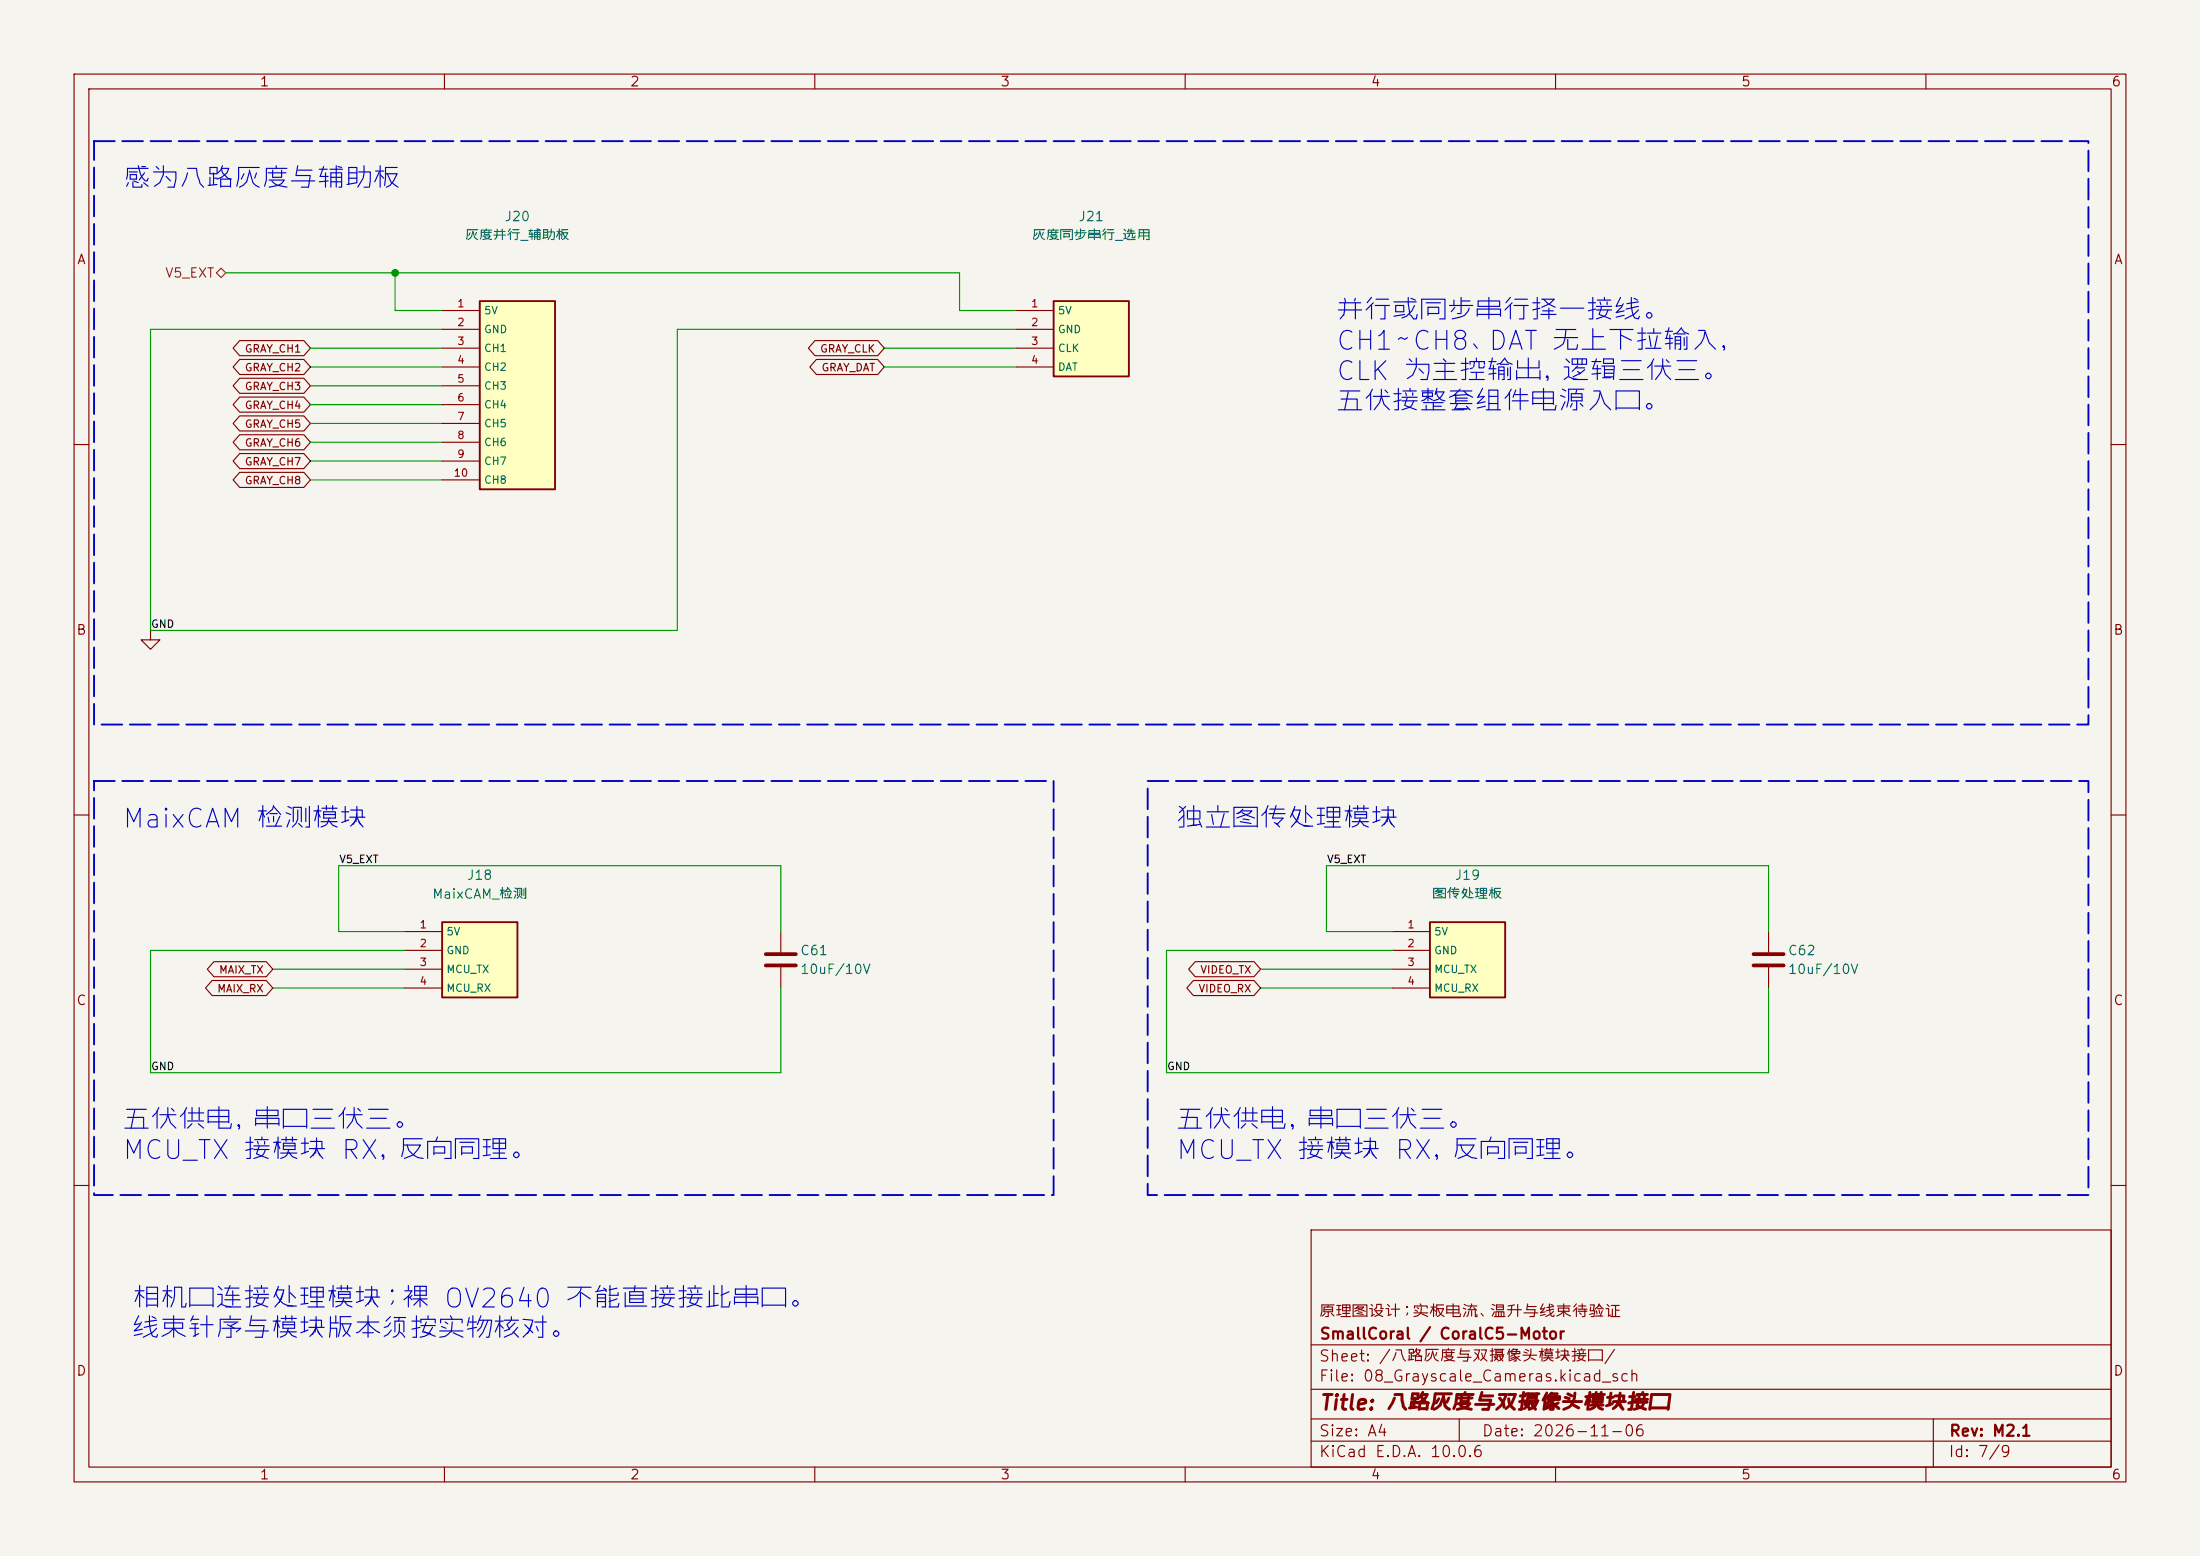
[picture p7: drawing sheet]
(kicad_sch
 (version 20260306)
 (generator "eeschema")
 (generator_version "10.0")
 (paper "A4")
 (title_block
  (title "八路灰度与双摄像头模块接口")
  (date "2026-11-06")
  (rev "M2.1")
  (company "SmallCoral / CoralC5-Motor")
  (comment 1 "原理图设计；实板电流、温升与线束待验证"))
 (lib_symbols
  (symbol "Motor:Device__C"
   (pin_numbers (hide yes))
   (pin_names
    (offset 0.254)) (exclude_from_sim no) (in_bom yes) (on_board yes)
   (in_pos_files yes)
   (duplicate_pin_numbers_are_jumpers no)
   (property "Reference" "C" (at 0.635 2.54 0) (show_name no) (do_not_autoplace no) (effects (font (size 1.27 1.27)) (justify left)))
   (property "Value" "C" (at 0.635 -2.54 0) (show_name no) (do_not_autoplace no) (effects (font (size 1.27 1.27)) (justify left)))
   (property "Footprint" "" (at 0.9652 -3.81 0) (show_name no) (do_not_autoplace no) (hide yes) (effects (font (size 1.27 1.27))))
   (property "Datasheet" "" (at 0 0 0) (show_name no) (do_not_autoplace no) (hide yes) (effects (font (size 1.27 1.27))))
   (property "Description" "Unpolarized capacitor" (at 0 0 0) (show_name no) (do_not_autoplace no) (hide yes) (effects (font (size 1.27 1.27))))
   (symbol "Device__C_0_1"
    (polyline (pts (xy -2.032 0.762) (xy 2.032 0.762)) (stroke (width 0.508) (type default)) (fill (type none)))
    (polyline (pts (xy -2.032 -0.762) (xy 2.032 -0.762)) (stroke (width 0.508) (type default)) (fill (type none))))
   (symbol "Device__C_1_1"
    (pin passive line (at 0 3.81 270) (length 2.794) (name "" (effects (font (size 1.27 1.27)))) (number "1" (effects (font (size 1.27 1.27)))))
    (pin passive line (at 0 -3.81 90) (length 2.794) (name "" (effects (font (size 1.27 1.27)))) (number "2" (effects (font (size 1.27 1.27))))))
   (embedded_fonts no))
  (symbol "Motor:M2_J18"
   (pin_names
    (offset 0.5)) (exclude_from_sim no) (in_bom yes) (on_board yes)
   (in_pos_files yes)
   (duplicate_pin_numbers_are_jumpers no)
   (property "Reference" "J" (at 0 25.4 0) (show_name no) (do_not_autoplace no) (effects (font (size 1.27 1.27))))
   (property "Value" "MaixCAM_检测" (at 0 22.86 0) (show_name no) (do_not_autoplace no) (effects (font (size 1.27 1.27))))
   (property "Footprint" "Motor:Connector_PinHeader_2.54mm__PinHeader_1x04_P2.54mm_Vertical" (at 0 0 0) (show_name no) (do_not_autoplace no) (hide yes) (effects (font (size 1.27 1.27))))
   (property "Datasheet" "" (at 0 0 0) (show_name no) (do_not_autoplace no) (hide yes) (effects (font (size 1.27 1.27))))
   (property "Description" "" (at 0 0 0) (show_name no) (do_not_autoplace no) (hide yes) (effects (font (size 1.27 1.27))))
   (symbol "M2_J18_0_1"
    (rectangle (start -5.08 5.08) (end 5.08 -5.08) (stroke (width 0.254) (type default)) (fill (type background))))
   (symbol "M2_J18_1_1"
    (pin passive line (at -10.16 3.81 0) (length 5.08) (name "5V" (effects (font (size 1.016 1.016)))) (number "1" (effects (font (size 1.016 1.016)))))
    (pin passive line (at -10.16 1.27 0) (length 5.08) (name "GND" (effects (font (size 1.016 1.016)))) (number "2" (effects (font (size 1.016 1.016)))))
    (pin passive line (at -10.16 -1.27 0) (length 5.08) (name "MCU_TX" (effects (font (size 1.016 1.016)))) (number "3" (effects (font (size 1.016 1.016)))))
    (pin passive line (at -10.16 -3.81 0) (length 5.08) (name "MCU_RX" (effects (font (size 1.016 1.016)))) (number "4" (effects (font (size 1.016 1.016))))))
   (embedded_fonts no))
  (symbol "Motor:M2_J19"
   (pin_names
    (offset 0.5)) (exclude_from_sim no) (in_bom yes) (on_board yes)
   (in_pos_files yes)
   (duplicate_pin_numbers_are_jumpers no)
   (property "Reference" "J" (at 0 25.4 0) (show_name no) (do_not_autoplace no) (effects (font (size 1.27 1.27))))
   (property "Value" "图传处理板" (at 0 22.86 0) (show_name no) (do_not_autoplace no) (effects (font (size 1.27 1.27))))
   (property "Footprint" "Motor:Connector_PinHeader_2.54mm__PinHeader_1x04_P2.54mm_Vertical" (at 0 0 0) (show_name no) (do_not_autoplace no) (hide yes) (effects (font (size 1.27 1.27))))
   (property "Datasheet" "" (at 0 0 0) (show_name no) (do_not_autoplace no) (hide yes) (effects (font (size 1.27 1.27))))
   (property "Description" "" (at 0 0 0) (show_name no) (do_not_autoplace no) (hide yes) (effects (font (size 1.27 1.27))))
   (symbol "M2_J19_0_1"
    (rectangle (start -5.08 5.08) (end 5.08 -5.08) (stroke (width 0.254) (type default)) (fill (type background))))
   (symbol "M2_J19_1_1"
    (pin passive line (at -10.16 3.81 0) (length 5.08) (name "5V" (effects (font (size 1.016 1.016)))) (number "1" (effects (font (size 1.016 1.016)))))
    (pin passive line (at -10.16 1.27 0) (length 5.08) (name "GND" (effects (font (size 1.016 1.016)))) (number "2" (effects (font (size 1.016 1.016)))))
    (pin passive line (at -10.16 -1.27 0) (length 5.08) (name "MCU_TX" (effects (font (size 1.016 1.016)))) (number "3" (effects (font (size 1.016 1.016)))))
    (pin passive line (at -10.16 -3.81 0) (length 5.08) (name "MCU_RX" (effects (font (size 1.016 1.016)))) (number "4" (effects (font (size 1.016 1.016))))))
   (embedded_fonts no))
  (symbol "Motor:M2_J20"
   (pin_names
    (offset 0.5)) (exclude_from_sim no) (in_bom yes) (on_board yes)
   (in_pos_files yes)
   (duplicate_pin_numbers_are_jumpers no)
   (property "Reference" "J" (at 0 25.4 0) (show_name no) (do_not_autoplace no) (effects (font (size 1.27 1.27))))
   (property "Value" "灰度并行_辅助板" (at 0 22.86 0) (show_name no) (do_not_autoplace no) (effects (font (size 1.27 1.27))))
   (property "Footprint" "Motor:Connector_PinHeader_2.54mm__PinHeader_1x10_P2.54mm_Vertical" (at 0 0 0) (show_name no) (do_not_autoplace no) (hide yes) (effects (font (size 1.27 1.27))))
   (property "Datasheet" "" (at 0 0 0) (show_name no) (do_not_autoplace no) (hide yes) (effects (font (size 1.27 1.27))))
   (property "Description" "" (at 0 0 0) (show_name no) (do_not_autoplace no) (hide yes) (effects (font (size 1.27 1.27))))
   (symbol "M2_J20_0_1"
    (rectangle (start -5.08 12.7) (end 5.08 -12.7) (stroke (width 0.254) (type default)) (fill (type background))))
   (symbol "M2_J20_1_1"
    (pin passive line (at -10.16 11.43 0) (length 5.08) (name "5V" (effects (font (size 1.016 1.016)))) (number "1" (effects (font (size 1.016 1.016)))))
    (pin passive line (at -10.16 8.89 0) (length 5.08) (name "GND" (effects (font (size 1.016 1.016)))) (number "2" (effects (font (size 1.016 1.016)))))
    (pin passive line (at -10.16 6.35 0) (length 5.08) (name "CH1" (effects (font (size 1.016 1.016)))) (number "3" (effects (font (size 1.016 1.016)))))
    (pin passive line (at -10.16 3.81 0) (length 5.08) (name "CH2" (effects (font (size 1.016 1.016)))) (number "4" (effects (font (size 1.016 1.016)))))
    (pin passive line (at -10.16 1.27 0) (length 5.08) (name "CH3" (effects (font (size 1.016 1.016)))) (number "5" (effects (font (size 1.016 1.016)))))
    (pin passive line (at -10.16 -1.27 0) (length 5.08) (name "CH4" (effects (font (size 1.016 1.016)))) (number "6" (effects (font (size 1.016 1.016)))))
    (pin passive line (at -10.16 -3.81 0) (length 5.08) (name "CH5" (effects (font (size 1.016 1.016)))) (number "7" (effects (font (size 1.016 1.016)))))
    (pin passive line (at -10.16 -6.35 0) (length 5.08) (name "CH6" (effects (font (size 1.016 1.016)))) (number "8" (effects (font (size 1.016 1.016)))))
    (pin passive line (at -10.16 -8.89 0) (length 5.08) (name "CH7" (effects (font (size 1.016 1.016)))) (number "9" (effects (font (size 1.016 1.016)))))
    (pin passive line (at -10.16 -11.43 0) (length 5.08) (name "CH8" (effects (font (size 1.016 1.016)))) (number "10" (effects (font (size 1.016 1.016))))))
   (embedded_fonts no))
  (symbol "Motor:M2_J21"
   (pin_names
    (offset 0.5)) (exclude_from_sim no) (in_bom yes) (on_board yes)
   (in_pos_files yes)
   (duplicate_pin_numbers_are_jumpers no)
   (property "Reference" "J" (at 0 25.4 0) (show_name no) (do_not_autoplace no) (effects (font (size 1.27 1.27))))
   (property "Value" "灰度同步串行_选用" (at 0 22.86 0) (show_name no) (do_not_autoplace no) (effects (font (size 1.27 1.27))))
   (property "Footprint" "Motor:Connector_PinHeader_2.54mm__PinHeader_1x04_P2.54mm_Vertical" (at 0 0 0) (show_name no) (do_not_autoplace no) (hide yes) (effects (font (size 1.27 1.27))))
   (property "Datasheet" "" (at 0 0 0) (show_name no) (do_not_autoplace no) (hide yes) (effects (font (size 1.27 1.27))))
   (property "Description" "" (at 0 0 0) (show_name no) (do_not_autoplace no) (hide yes) (effects (font (size 1.27 1.27))))
   (symbol "M2_J21_0_1"
    (rectangle (start -5.08 5.08) (end 5.08 -5.08) (stroke (width 0.254) (type default)) (fill (type background))))
   (symbol "M2_J21_1_1"
    (pin passive line (at -10.16 3.81 0) (length 5.08) (name "5V" (effects (font (size 1.016 1.016)))) (number "1" (effects (font (size 1.016 1.016)))))
    (pin passive line (at -10.16 1.27 0) (length 5.08) (name "GND" (effects (font (size 1.016 1.016)))) (number "2" (effects (font (size 1.016 1.016)))))
    (pin passive line (at -10.16 -1.27 0) (length 5.08) (name "CLK" (effects (font (size 1.016 1.016)))) (number "3" (effects (font (size 1.016 1.016)))))
    (pin passive line (at -10.16 -3.81 0) (length 5.08) (name "DAT" (effects (font (size 1.016 1.016)))) (number "4" (effects (font (size 1.016 1.016))))))
   (embedded_fonts no))
  (symbol "Motor:power__GND"
   (power global)
   (pin_numbers (hide yes))
   (pin_names
    (offset 0) (hide yes)) (exclude_from_sim no) (in_bom yes) (on_board yes)
   (in_pos_files yes)
   (duplicate_pin_numbers_are_jumpers no)
   (property "Reference" "#PWR" (at 0 -6.35 0) (show_name no) (do_not_autoplace no) (hide yes) (effects (font (size 1.27 1.27))))
   (property "Value" "GND" (at 0 -3.81 0) (show_name no) (do_not_autoplace no) (effects (font (size 1.27 1.27))))
   (property "Footprint" "" (at 0 0 0) (show_name no) (do_not_autoplace no) (hide yes) (effects (font (size 1.27 1.27))))
   (property "Datasheet" "" (at 0 0 0) (show_name no) (do_not_autoplace no) (hide yes) (effects (font (size 1.27 1.27))))
   (property "Description" "Power symbol creates a global label with name \"GND\" , ground" (at 0 0 0) (show_name no) (do_not_autoplace no) (hide yes) (effects (font (size 1.27 1.27))))
   (symbol "power__GND_0_1"
    (polyline (pts (xy 0 0) (xy 0 -1.27) (xy 1.27 -1.27) (xy 0 -2.54) (xy -1.27 -1.27) (xy 0 -1.27)) (stroke (width 0) (type default)) (fill (type none))))
   (symbol "power__GND_1_1"
    (pin power_in line (at 0 0 270) (length 0) (name "" (effects (font (size 1.27 1.27)))) (number "1" (effects (font (size 1.27 1.27))))))
   (embedded_fonts no)))
 (symbol
  (lib_id "Motor:M2_J20")
  (at 69.85 53.34 0)
  (unit 1)
  (body_style 1)
  (exclude_from_sim no)
  (in_bom yes)
  (on_board yes)
  (in_pos_files yes)
  (dnp no)
  (property "Reference" "J20" (at 69.85 29.21 0) (show_name no) (do_not_autoplace no) (effects (font (size 1.27 1.27))))
  (property "Value" "灰度并行_辅助板" (at 69.85 31.75 0) (show_name no) (do_not_autoplace no) (effects (font (size 1.27 1.27))))
  (property "Footprint" "Motor:Connector_PinHeader_2.54mm__PinHeader_1x10_P2.54mm_Vertical" (at 69.85 53.34 0) (hide yes) (show_name no) (do_not_autoplace no) (effects (font (size 1.27 1.27))))
  (property "Datasheet" "" (at 69.85 53.34 0) (hide yes) (show_name no) (do_not_autoplace no) (effects (font (size 1.27 1.27))))
  (property "Description" "" (at 69.85 53.34 0) (show_name no) (do_not_autoplace no) (effects (font (size 1.27 1.27))))
  (pin "1")
  (pin "2")
  (pin "3")
  (pin "4")
  (pin "5")
  (pin "6")
  (pin "7")
  (pin "8")
  (pin "9")
  (pin "10"))
 (symbol
  (lib_id "Motor:power__GND")
  (at 20.32 85.09 0)
  (unit 1)
  (body_style 1)
  (exclude_from_sim no)
  (in_bom no)
  (on_board no)
  (in_pos_files yes)
  (dnp no)
  (property "Reference" "#PWR209" (at 20.32 85.09 0) (hide yes) (show_name no) (do_not_autoplace no) (effects (font (size 1.27 1.27))))
  (property "Value" "GND" (at 20.32 88.9 0) (hide yes) (show_name no) (do_not_autoplace no) (effects (font (size 1.27 1.27))))
  (property "Footprint" "" (at 20.32 85.09 0) (hide yes) (show_name no) (do_not_autoplace no) (effects (font (size 1.27 1.27))))
  (property "Datasheet" "" (at 20.32 85.09 0) (hide yes) (show_name no) (do_not_autoplace no) (effects (font (size 1.27 1.27))))
  (property "Description" "" (at 20.32 85.09 0) (show_name no) (do_not_autoplace no) (effects (font (size 1.27 1.27))))
  (pin "1"))
 (symbol
  (lib_id "Motor:Device__C")
  (at 105.41 129.54 0)
  (unit 1)
  (body_style 1)
  (exclude_from_sim no)
  (in_bom yes)
  (on_board yes)
  (in_pos_files yes)
  (dnp no)
  (property "Reference" "C61" (at 107.95 128.27 0) (show_name no) (do_not_autoplace no) (effects (font (size 1.27 1.27)) (justify left)))
  (property "Value" "10uF/10V" (at 107.95 130.81 0) (show_name no) (do_not_autoplace no) (effects (font (size 1.27 1.27)) (justify left)))
  (property "Footprint" "Motor:Capacitor_SMD__C_0805_2012Metric" (at 105.41 129.54 0) (hide yes) (show_name no) (do_not_autoplace no) (effects (font (size 1.27 1.27))))
  (property "Datasheet" "" (at 105.41 129.54 0) (hide yes) (show_name no) (do_not_autoplace no) (effects (font (size 1.27 1.27))))
  (property "Description" "" (at 105.41 129.54 0) (show_name no) (do_not_autoplace no) (effects (font (size 1.27 1.27))))
  (pin "1")
  (pin "2"))
 (symbol
  (lib_id "Motor:M2_J18")
  (at 64.77 129.54 0)
  (unit 1)
  (body_style 1)
  (exclude_from_sim no)
  (in_bom yes)
  (on_board yes)
  (in_pos_files yes)
  (dnp no)
  (property "Reference" "J18" (at 64.77 118.11 0) (show_name no) (do_not_autoplace no) (effects (font (size 1.27 1.27))))
  (property "Value" "MaixCAM_检测" (at 64.77 120.65 0) (show_name no) (do_not_autoplace no) (effects (font (size 1.27 1.27))))
  (property "Footprint" "Motor:Connector_PinHeader_2.54mm__PinHeader_1x04_P2.54mm_Vertical" (at 64.77 129.54 0) (hide yes) (show_name no) (do_not_autoplace no) (effects (font (size 1.27 1.27))))
  (property "Datasheet" "" (at 64.77 129.54 0) (hide yes) (show_name no) (do_not_autoplace no) (effects (font (size 1.27 1.27))))
  (property "Description" "" (at 64.77 129.54 0) (show_name no) (do_not_autoplace no) (effects (font (size 1.27 1.27))))
  (pin "1")
  (pin "2")
  (pin "3")
  (pin "4"))
 (symbol
  (lib_id "Motor:M2_J21")
  (at 147.32 45.72 0)
  (unit 1)
  (body_style 1)
  (exclude_from_sim no)
  (in_bom yes)
  (on_board yes)
  (in_pos_files yes)
  (dnp no)
  (property "Reference" "J21" (at 147.32 29.21 0) (show_name no) (do_not_autoplace no) (effects (font (size 1.27 1.27))))
  (property "Value" "灰度同步串行_选用" (at 147.32 31.75 0) (show_name no) (do_not_autoplace no) (effects (font (size 1.27 1.27))))
  (property "Footprint" "Motor:Connector_PinHeader_2.54mm__PinHeader_1x04_P2.54mm_Vertical" (at 147.32 45.72 0) (hide yes) (show_name no) (do_not_autoplace no) (effects (font (size 1.27 1.27))))
  (property "Datasheet" "" (at 147.32 45.72 0) (hide yes) (show_name no) (do_not_autoplace no) (effects (font (size 1.27 1.27))))
  (property "Description" "" (at 147.32 45.72 0) (show_name no) (do_not_autoplace no) (effects (font (size 1.27 1.27))))
  (pin "1")
  (pin "2")
  (pin "3")
  (pin "4"))
 (symbol
  (lib_id "Motor:M2_J19")
  (at 198.12 129.54 0)
  (unit 1)
  (body_style 1)
  (exclude_from_sim no)
  (in_bom yes)
  (on_board yes)
  (in_pos_files yes)
  (dnp no)
  (property "Reference" "J19" (at 198.12 118.11 0) (show_name no) (do_not_autoplace no) (effects (font (size 1.27 1.27))))
  (property "Value" "图传处理板" (at 198.12 120.65 0) (show_name no) (do_not_autoplace no) (effects (font (size 1.27 1.27))))
  (property "Footprint" "Motor:Connector_PinHeader_2.54mm__PinHeader_1x04_P2.54mm_Vertical" (at 198.12 129.54 0) (hide yes) (show_name no) (do_not_autoplace no) (effects (font (size 1.27 1.27))))
  (property "Datasheet" "" (at 198.12 129.54 0) (hide yes) (show_name no) (do_not_autoplace no) (effects (font (size 1.27 1.27))))
  (property "Description" "" (at 198.12 129.54 0) (show_name no) (do_not_autoplace no) (effects (font (size 1.27 1.27))))
  (pin "1")
  (pin "2")
  (pin "3")
  (pin "4"))
 (symbol
  (lib_id "Motor:Device__C")
  (at 238.76 129.54 0)
  (unit 1)
  (body_style 1)
  (exclude_from_sim no)
  (in_bom yes)
  (on_board yes)
  (in_pos_files yes)
  (dnp no)
  (property "Reference" "C62" (at 241.3 128.27 0) (show_name no) (do_not_autoplace no) (effects (font (size 1.27 1.27)) (justify left)))
  (property "Value" "10uF/10V" (at 241.3 130.81 0) (show_name no) (do_not_autoplace no) (effects (font (size 1.27 1.27)) (justify left)))
  (property "Footprint" "Motor:Capacitor_SMD__C_0805_2012Metric" (at 238.76 129.54 0) (hide yes) (show_name no) (do_not_autoplace no) (effects (font (size 1.27 1.27))))
  (property "Datasheet" "" (at 238.76 129.54 0) (hide yes) (show_name no) (do_not_autoplace no) (effects (font (size 1.27 1.27))))
  (property "Description" "" (at 238.76 129.54 0) (show_name no) (do_not_autoplace no) (effects (font (size 1.27 1.27))))
  (pin "1")
  (pin "2"))
 (rectangle
  (start 12.7 19.05)
  (end 281.94 97.79)
  (stroke (width 0.254) (type dash))
  (fill (type none)))
 (text "感为八路灰度与辅助板"
  (at 16.51 22.86 0)
  (effects (font (size 2.54 2.54)) (justify left top)))
 (hierarchical_label "V5_EXT"
  (shape bidirectional)
  (at 30.48 36.83 180)
  (effects (font (size 1.27 1.27)) (justify right)))
 (label "GND"
  (at 20.32 85.09 0)
  (effects (font (size 1.016 1.016)) (justify left bottom)))
 (global_label "GRAY_CH1"
  (shape bidirectional)
  (at 41.91 46.99 180)
  (effects (font (size 1.016 1.016)) (justify right))
  (property "Intersheetrefs" "${INTERSHEET_REFS}" (at 46.99 54.61 0) (hide yes) (show_name no) (do_not_autoplace no) (effects (font (size 1.27 1.27)))))
 (global_label "GRAY_CH2"
  (shape bidirectional)
  (at 41.91 49.53 180)
  (effects (font (size 1.016 1.016)) (justify right))
  (property "Intersheetrefs" "${INTERSHEET_REFS}" (at 46.99 57.15 0) (hide yes) (show_name no) (do_not_autoplace no) (effects (font (size 1.27 1.27)))))
 (global_label "GRAY_CH3"
  (shape bidirectional)
  (at 41.91 52.07 180)
  (effects (font (size 1.016 1.016)) (justify right))
  (property "Intersheetrefs" "${INTERSHEET_REFS}" (at 46.99 59.69 0) (hide yes) (show_name no) (do_not_autoplace no) (effects (font (size 1.27 1.27)))))
 (global_label "GRAY_CH4"
  (shape bidirectional)
  (at 41.91 54.61 180)
  (effects (font (size 1.016 1.016)) (justify right))
  (property "Intersheetrefs" "${INTERSHEET_REFS}" (at 46.99 62.23 0) (hide yes) (show_name no) (do_not_autoplace no) (effects (font (size 1.27 1.27)))))
 (global_label "GRAY_CH5"
  (shape bidirectional)
  (at 41.91 57.15 180)
  (effects (font (size 1.016 1.016)) (justify right))
  (property "Intersheetrefs" "${INTERSHEET_REFS}" (at 46.99 64.77 0) (hide yes) (show_name no) (do_not_autoplace no) (effects (font (size 1.27 1.27)))))
 (global_label "GRAY_CH6"
  (shape bidirectional)
  (at 41.91 59.69 180)
  (effects (font (size 1.016 1.016)) (justify right))
  (property "Intersheetrefs" "${INTERSHEET_REFS}" (at 46.99 67.31 0) (hide yes) (show_name no) (do_not_autoplace no) (effects (font (size 1.27 1.27)))))
 (global_label "GRAY_CH7"
  (shape bidirectional)
  (at 41.91 62.23 180)
  (effects (font (size 1.016 1.016)) (justify right))
  (property "Intersheetrefs" "${INTERSHEET_REFS}" (at 46.99 69.85 0) (hide yes) (show_name no) (do_not_autoplace no) (effects (font (size 1.27 1.27)))))
 (global_label "GRAY_CH8"
  (shape bidirectional)
  (at 41.91 64.77 180)
  (effects (font (size 1.016 1.016)) (justify right))
  (property "Intersheetrefs" "${INTERSHEET_REFS}" (at 46.99 72.39 0) (hide yes) (show_name no) (do_not_autoplace no) (effects (font (size 1.27 1.27)))))
 (global_label "GRAY_CLK"
  (shape bidirectional)
  (at 119.38 46.99 180)
  (effects (font (size 1.016 1.016)) (justify right))
  (property "Intersheetrefs" "${INTERSHEET_REFS}" (at 133.35 49.53 0) (hide yes) (show_name no) (do_not_autoplace no) (effects (font (size 1.27 1.27)))))
 (global_label "GRAY_DAT"
  (shape bidirectional)
  (at 119.38 49.53 180)
  (effects (font (size 1.016 1.016)) (justify right))
  (property "Intersheetrefs" "${INTERSHEET_REFS}" (at 133.35 52.07 0) (hide yes) (show_name no) (do_not_autoplace no) (effects (font (size 1.27 1.27)))))
 (text "并行或同步串行择一接线。\nCH1～CH8、DAT 无上下拉输入，\nCLK 为主控输出，逻辑三伏三。\n五伏接整套组件电源入口。"
  (at 180.34 40.64 0)
  (effects (font (size 2.54 2.54)) (justify left top)))
 (rectangle
  (start 12.7 105.41)
  (end 142.24 161.29)
  (stroke (width 0.254) (type dash))
  (fill (type none)))
 (text "MaixCAM 检测模块"
  (at 16.51 109.22 0)
  (effects (font (size 2.54 2.54)) (justify left top)))
 (label "V5_EXT"
  (at 45.72 116.84 0)
  (effects (font (size 1.016 1.016)) (justify left bottom)))
 (label "GND"
  (at 20.32 144.78 0)
  (effects (font (size 1.016 1.016)) (justify left bottom)))
 (global_label "MAIX_TX"
  (shape bidirectional)
  (at 36.83 130.81 180)
  (effects (font (size 1.016 1.016)) (justify right))
  (property "Intersheetrefs" "${INTERSHEET_REFS}" (at 44.45 128.27 0) (hide yes) (show_name no) (do_not_autoplace no) (effects (font (size 1.27 1.27)))))
 (global_label "MAIX_RX"
  (shape bidirectional)
  (at 36.83 133.35 180)
  (effects (font (size 1.016 1.016)) (justify right))
  (property "Intersheetrefs" "${INTERSHEET_REFS}" (at 44.45 130.81 0) (hide yes) (show_name no) (do_not_autoplace no) (effects (font (size 1.27 1.27)))))
 (text "五伏供电，串口三伏三。\nMCU_TX 接模块 RX，反向同理。"
  (at 16.51 149.86 0)
  (effects (font (size 2.54 2.54)) (justify left top)))
 (rectangle
  (start 154.94 105.41)
  (end 281.94 161.29)
  (stroke (width 0.254) (type dash))
  (fill (type none)))
 (text "独立图传处理模块"
  (at 158.75 109.22 0)
  (effects (font (size 2.54 2.54)) (justify left top)))
 (label "V5_EXT"
  (at 179.07 116.84 0)
  (effects (font (size 1.016 1.016)) (justify left bottom)))
 (label "GND"
  (at 157.48 144.78 0)
  (effects (font (size 1.016 1.016)) (justify left bottom)))
 (global_label "VIDEO_TX"
  (shape bidirectional)
  (at 170.18 130.81 180)
  (effects (font (size 1.016 1.016)) (justify right))
  (property "Intersheetrefs" "${INTERSHEET_REFS}" (at 182.88 128.27 0) (hide yes) (show_name no) (do_not_autoplace no) (effects (font (size 1.27 1.27)))))
 (global_label "VIDEO_RX"
  (shape bidirectional)
  (at 170.18 133.35 180)
  (effects (font (size 1.016 1.016)) (justify right))
  (property "Intersheetrefs" "${INTERSHEET_REFS}" (at 182.88 130.81 0) (hide yes) (show_name no) (do_not_autoplace no) (effects (font (size 1.27 1.27)))))
 (text "五伏供电，串口三伏三。\nMCU_TX 接模块 RX，反向同理。"
  (at 158.75 149.86 0)
  (effects (font (size 2.54 2.54)) (justify left top)))
 (text "相机口连接处理模块；裸 OV2640 不能直接接此串口。\n线束针序与模块版本须按实物核对。"
  (at 17.78 173.99 0)
  (effects (font (size 2.54 2.54)) (justify left top)))
 (wire
  (pts (xy 20.32 44.45) (xy 20.32 85.09))
  (stroke (width 0) (type default)))
 (wire
  (pts (xy 20.32 44.45) (xy 59.69 44.45))
  (stroke (width 0) (type default)))
 (wire
  (pts (xy 20.32 85.09) (xy 91.44 85.09))
  (stroke (width 0) (type default)))
 (wire
  (pts (xy 20.32 128.27) (xy 20.32 144.78))
  (stroke (width 0) (type default)))
 (wire
  (pts (xy 20.32 128.27) (xy 54.61 128.27))
  (stroke (width 0) (type default)))
 (wire
  (pts (xy 20.32 144.78) (xy 105.41 144.78))
  (stroke (width 0) (type default)))
 (wire
  (pts (xy 30.48 36.83) (xy 53.34 36.83))
  (stroke (width 0) (type default)))
 (wire
  (pts (xy 36.83 130.81) (xy 54.61 130.81))
  (stroke (width 0) (type default)))
 (wire
  (pts (xy 36.83 133.35) (xy 54.61 133.35))
  (stroke (width 0) (type default)))
 (wire
  (pts (xy 41.91 46.99) (xy 59.69 46.99))
  (stroke (width 0) (type default)))
 (wire
  (pts (xy 41.91 49.53) (xy 59.69 49.53))
  (stroke (width 0) (type default)))
 (wire
  (pts (xy 41.91 52.07) (xy 59.69 52.07))
  (stroke (width 0) (type default)))
 (wire
  (pts (xy 41.91 54.61) (xy 59.69 54.61))
  (stroke (width 0) (type default)))
 (wire
  (pts (xy 41.91 57.15) (xy 59.69 57.15))
  (stroke (width 0) (type default)))
 (wire
  (pts (xy 41.91 59.69) (xy 59.69 59.69))
  (stroke (width 0) (type default)))
 (wire
  (pts (xy 41.91 62.23) (xy 59.69 62.23))
  (stroke (width 0) (type default)))
 (wire
  (pts (xy 41.91 64.77) (xy 59.69 64.77))
  (stroke (width 0) (type default)))
 (wire
  (pts (xy 45.72 116.84) (xy 45.72 125.73))
  (stroke (width 0) (type default)))
 (wire
  (pts (xy 45.72 116.84) (xy 105.41 116.84))
  (stroke (width 0) (type default)))
 (wire
  (pts (xy 45.72 125.73) (xy 54.61 125.73))
  (stroke (width 0) (type default)))
 (wire
  (pts (xy 53.34 36.83) (xy 53.34 41.91))
  (stroke (width 0) (type default)))
 (wire
  (pts (xy 53.34 36.83) (xy 129.54 36.83))
  (stroke (width 0) (type default)))
 (wire
  (pts (xy 53.34 41.91) (xy 59.69 41.91))
  (stroke (width 0) (type default)))
 (wire
  (pts (xy 91.44 44.45) (xy 91.44 85.09))
  (stroke (width 0) (type default)))
 (wire
  (pts (xy 91.44 44.45) (xy 137.16 44.45))
  (stroke (width 0) (type default)))
 (wire
  (pts (xy 105.41 116.84) (xy 105.41 125.73))
  (stroke (width 0) (type default)))
 (wire
  (pts (xy 105.41 133.35) (xy 105.41 144.78))
  (stroke (width 0) (type default)))
 (wire
  (pts (xy 119.38 46.99) (xy 137.16 46.99))
  (stroke (width 0) (type default)))
 (wire
  (pts (xy 119.38 49.53) (xy 137.16 49.53))
  (stroke (width 0) (type default)))
 (wire
  (pts (xy 129.54 36.83) (xy 129.54 41.91))
  (stroke (width 0) (type default)))
 (wire
  (pts (xy 129.54 41.91) (xy 137.16 41.91))
  (stroke (width 0) (type default)))
 (wire
  (pts (xy 157.48 128.27) (xy 157.48 144.78))
  (stroke (width 0) (type default)))
 (wire
  (pts (xy 157.48 128.27) (xy 187.96 128.27))
  (stroke (width 0) (type default)))
 (wire
  (pts (xy 157.48 144.78) (xy 238.76 144.78))
  (stroke (width 0) (type default)))
 (wire
  (pts (xy 170.18 130.81) (xy 187.96 130.81))
  (stroke (width 0) (type default)))
 (wire
  (pts (xy 170.18 133.35) (xy 187.96 133.35))
  (stroke (width 0) (type default)))
 (wire
  (pts (xy 179.07 116.84) (xy 179.07 125.73))
  (stroke (width 0) (type default)))
 (wire
  (pts (xy 179.07 116.84) (xy 238.76 116.84))
  (stroke (width 0) (type default)))
 (wire
  (pts (xy 179.07 125.73) (xy 187.96 125.73))
  (stroke (width 0) (type default)))
 (wire
  (pts (xy 238.76 116.84) (xy 238.76 125.73))
  (stroke (width 0) (type default)))
 (wire
  (pts (xy 238.76 133.35) (xy 238.76 144.78))
  (stroke (width 0) (type default)))
 (junction
  (at 53.34 36.83)
  (diameter 0)
  (color 0 0 0 0)))
